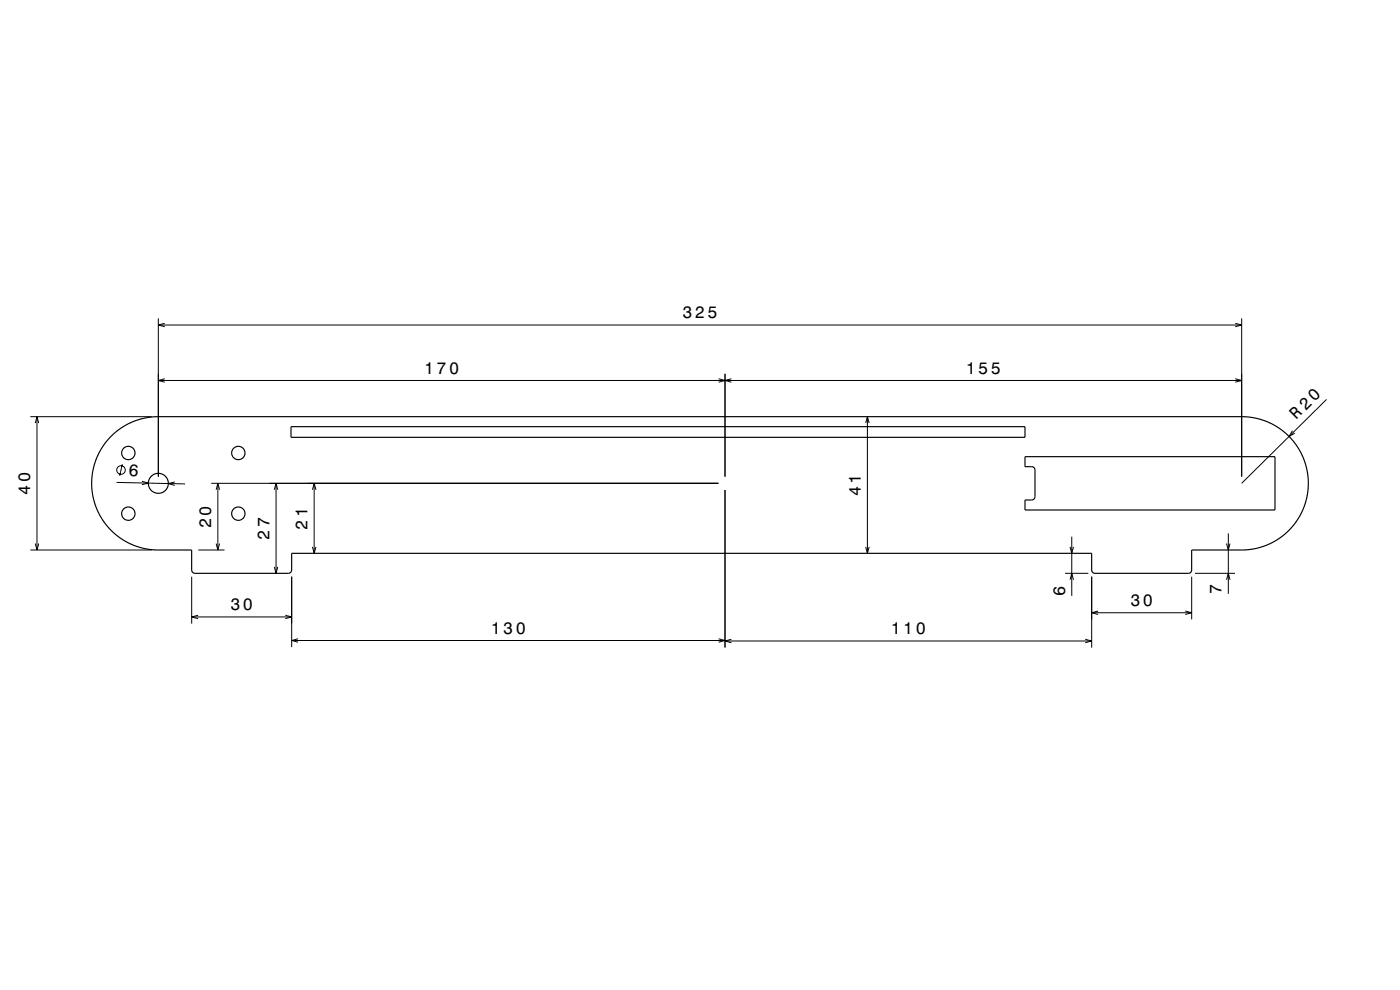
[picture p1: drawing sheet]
<svg xmlns="http://www.w3.org/2000/svg" width="420mm" height="297mm" viewBox="0 0 420 297" stroke-linecap="round" stroke-linejoin="round" font-family="sans-serif">
<g fill="none" stroke="#000" stroke-width=".3">
<path d="M47.5 95.5v47.5M47.5 97.5h325M49.4 97l-1.9 .5 1.9 .5M370.6 97l1.9 .5-1.9 .5M372.5 95.5v47.5M47.5 114.1h325M49.4 113.6l-1.9 .5 1.9 .6M215.6 113.6l1.9 .5-1.9 .6M217.5 112.1v30.9M219.4 113.6l-1.9 .5 1.9 .6M370.6 113.6l1.9 .5-1.9 .6M398 119.8l-25.5 25.2"/>
<path d="M9.1 125h36.4M10.6 126.9l.5-1.9 .5 1.9M11.1 125v40M36.7 139.3l-.8 3.4M259.7 126.9l.5-1.9 .5 1.9M260.2 125v41M387.7 129.2l-1 1.7 1.8-1M34.9 144.7l20.6 .5M42.6 144.4l1.9 .5-1.9 .5M52.4 144.6l-1.9 .5 1.9 .5M63.4 145h152.1M64.8 146.9l.6-1.9 .5 1.9"/>
<path d="M65.4 145v20M82.3 146.9l.5-1.9 .5 1.9M82.8 145v27M93.7 146.9l.6-1.9 .5 1.9M94.3 145v21M217.5 147v47.3M368.5 160v18.2M9.1 165h36.4M10.6 163.1l.5 1.9 .5-1.9M57.5 173v14.1M59.5 165h7.9M64.8 163.1l.6 1.9 .5-1.9"/>
<path d="M82.3 170.1l.5 1.9 .5-1.9M87.5 173v21.2M93.7 164.1l.6 1.9 .5-1.9M259.7 164.1l.5 1.9 .5-1.9M319.5 172h7M321 173.9l.5-1.9 .5 1.9M321 164.1l.5 1.9 .5-1.9M321.5 161v17.8M327.5 173v21.3M357.5 173v12.8M358.5 172h12M368 173.9l.5-1.9 .5 1.9"/>
<path d="M368 163.1l.5 1.9 .5-1.9M57.5 185.1h30M59.4 184.6l-1.9 .5 1.9 .5M85.6 184.6l1.9 .5-1.9 .5M87.5 192.2h130M89.4 191.6l-1.9 .6 1.9 .5M215.6 191.6l1.9 .6-1.9 .5M217.5 192.3h110M219.4 191.8l-1.9 .5 1.9 .5M325.6 191.8l1.9 .5-1.9 .5M327.5 183.8h30M329.4 183.3l-1.9 .5 1.9 .5"/>
<path d="M355.6 183.3l1.9 .5-1.9 .5"/>
<circle cx="36.3" cy="141" r="1.28"/>
</g>
<g fill="none" stroke="#000" stroke-width=".35">
<path d="M33.3 130.9l2.9-2.4 3.7-2 3.6-1.1 3.5-.4h326.1l3.9 .5 3.6 1.2 3.5 2 3 2.6 2.3 3 1.9 3.8 1 3.8 .2 3.8-.7 4.4-1.7 4.4-2.6 3.7-3.3 3-2.1 1.4-2.3 1-4.6 1.2-2.7 .2h-15v6.1l-.3 .6-.7 .3-28.3-.1-.6-.4-.1-.5v-5h-240v5.1l-.3 .6-.5 .3h-28.2l-.5-.2-.5-.6v-6.2h-11.3l-2.8-.4-2.6-.8-3.2-1.4-2.7-1.8-2.3-2.3-2.1-2.8-1.6-3.1-.9-3.1-.5-3.5 .1-3.2 .7-3.2 1.3-3.2 1.5-2.6zM87.3 128h220.2v3.2h-220.2zM307.5 137h75v16h-75v-3h2.2l.6-.5 .2-.5v-8.2l-.7-.7-2.3-.1z"/>
<circle cx="38.5" cy="135.9" r="2"/>
<circle cx="71.5" cy="135.9" r="2"/>
<circle cx="38.5" cy="154.1" r="2"/>
<circle cx="47.5" cy="145" r="3"/>
<circle cx="71.5" cy="154.1" r="2"/>
</g>
<g font-size="5">
<text x="204.7" y="95.5">325</text>
<text x="127.2" y="112.1">170</text>
<text x="289.7" y="112.1">155</text>
<text x="388.9" y="126" transform="rotate(-45 388.9 126)">R 20</text>
<text x="38.5" y="142.8" transform="rotate(1 38.5 142.8)">6</text>
<text x="9.1" y="148.4" transform="rotate(-90 9.1 148.4)">40</text>
<text x="258.2" y="148.9" transform="rotate(-90 258.2 148.9)">41</text>
<text x="63.4" y="158.4" transform="rotate(-90 63.4 158.4)">20</text>
<text x="80.8" y="161.9" transform="rotate(-90 80.8 161.9)">27</text>
<text x="92.3" y="158.9" transform="rotate(-90 92.3 158.9)">21</text>
<text x="319.5" y="178.8" transform="rotate(-90 319.5 178.8)">6</text>
<text x="366.5" y="178.2" transform="rotate(-90 366.5 178.2)">7</text>
<text x="69.1" y="183.1">30</text>
<text x="339.1" y="181.8">30</text>
<text x="147.2" y="190.2">130</text>
<text x="267.2" y="190.3">110</text>
</g>
</svg>
